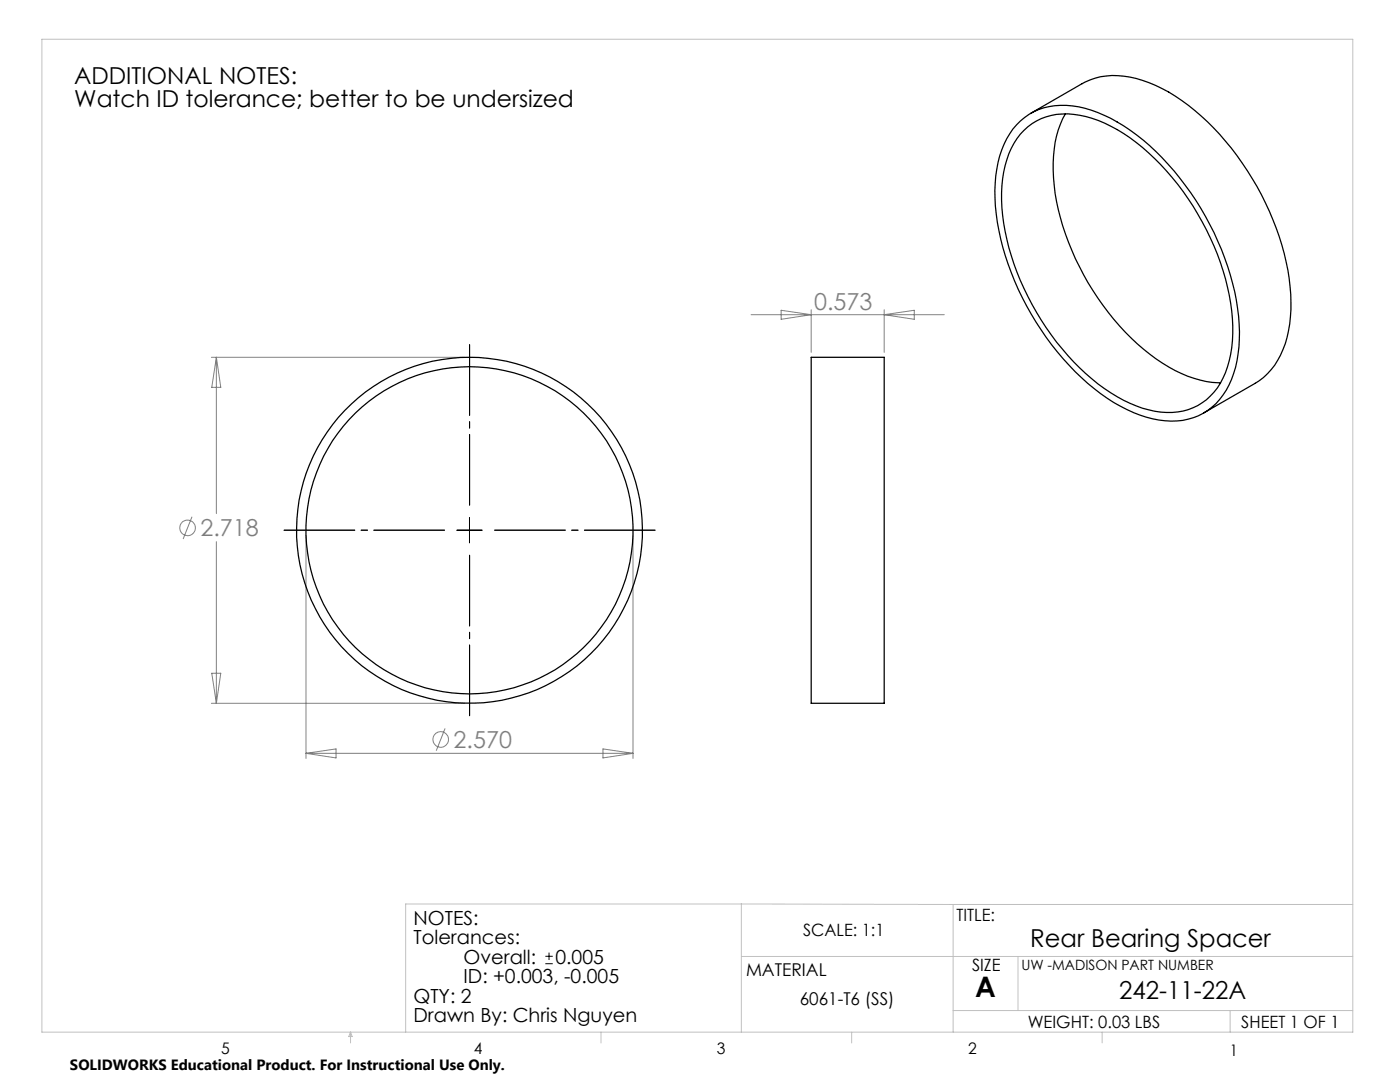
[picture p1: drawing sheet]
<svg xmlns="http://www.w3.org/2000/svg" width="279mm" height="216mm" viewBox="0 0 279 216" stroke-linecap="round" stroke-linejoin="round" font-family="sans-serif">
<g fill="none" stroke="#c0c0c0" stroke-width=".2">
<path d="M8.4 7.8h261.6v198.2h-261.6zM148 180.4v25.6M148 180.4h-67v25.6M148 190.9h122M148 180.4l42.2 .1M190.2 180.5v25.5M190.2 180.5h79.8M203.2 190.9v10.7M70 206v2.1M70 206l.3 .8h-.7zM119.9 206v2.1M170 206v2.1"/>
<path d="M190.2 201.6h79.8M220 206v2.1M245.5 201.6v4.4"/>
</g>
<g fill="none" stroke="#808080" stroke-width=".2">
<path d="M42.2 71.3h50.5M43.2 71.3v31.2M43.2 71.3l.9 6h-1.8zM149.9 62.8h38.6M155.9 61.9l6 .9-6 .9zM161.9 61.8v8.5M176.5 61.8v8.5M176.5 62.8l6-.9v1.8zM38.3 103.1l-1.8 4.5M43.2 108.1v32.2M61.1 106.8v44.5M126.3 106.8v44.5"/>
<path d="M42.3 134.3h1.8l-.9 6zM42.2 140.3h50.5M61.1 150.3h65.2M61.1 150.3l6-.9v1.8zM88.8 145.3l-1.7 4.5M120.3 149.4l6 .9-6 .9z"/>
<circle cx="37.4" cy="105.3" r="1.55"/>
<circle cx="88" cy="147.6" r="1.55"/>
</g>
<path d="M88.7 105.8h-32M93.7 100.8v-32M93.7 110.8v32M98.7 105.8h32" fill="none" stroke="#000" stroke-width=".2" stroke-dasharray="15.2 1.3 1.3 1.3" stroke-dashoffset="1.1"/>
<path d="M91.2 105.8h5M93.7 103.3v5M108.8 192.3h1.5M108.8 190.8h1.5M109.6 190.1v1.5" fill="none" stroke="#000" stroke-width=".2"/>
<g fill="none" stroke="#000" stroke-width=".25">
<path d="M202.9 24.9a12.7 12.7 0 0 1 12.3-3.6 33.3 33.3 0 0 1 16.7 10.2 55.8 55.8 0 0 1 15.3 31.6 25.3 25.3 0 0 1-2.5 14.8 12.4 12.4 0 0 1-13.4 5.9 31 31 0 0 1-15.4-8.4 55.7 55.7 0 0 1-17.3-34.3 24 24 0 0 1 2.9-14.4zM204.4 26a12.5 12.5 0 0 1 12.3-2.8 32.6 32.6 0 0 1 14.9 9.6 53.2 53.2 0 0 1 14.2 29.3 22.7 22.7 0 0 1-2.8 15.3 11.9 11.9 0 0 1-12.6 4.7 30.6 30.6 0 0 1-14.9-8.7 53.3 53.3 0 0 1-15.4-30.4 23.8 23.8 0 0 1 2.3-14.4l1.2-1.8zM205.7 22.6l10.3-5.9a14.6 14.6 0 0 1 12-.6 37.7 37.7 0 0 1 16.6 12.1 55.2 55.2 0 0 1 12.9 29 23.6 23.6 0 0 1-3.1 15.7 13.3 13.3 0 0 1-3.9 3.6l-10.3 5.9M212.6 22.7a21.9 21.9 0 0 0-2.3 12.8 51.1 51.1 0 0 0 10.9 26.8 39.9 39.9 0 0 0 15.8 12.8l1.3 .4a15.9 15.9 0 0 0 5.3 .9M161.9 71.3h14.6v69h-14.6z"/>
<circle cx="93.7" cy="105.8" r="32.6"/>
<circle cx="93.7" cy="105.8" r="34.5"/>
</g>
<text font-size="5.6" x="194.6" y="199">A</text>
<g font-size="4.9">
<text x="205.6" y="188.9">Rear Bearing Spacer</text>
<text x="223.4" y="199.4">242-11-22A</text>
</g>
<g font-size="4.7">
<text x="14.8" y="16.8">ADDITIONAL NOTES:</text>
<text x="14.8" y="21.4">Watch ID tolerance; better to be undersized</text>
</g>
<g font-size="4.7" fill="#808080">
<text x="162.5" y="61.8">0.573</text>
<text x="40" y="107">2.718</text>
<text x="90.5" y="149.2">2.570</text>
</g>
<g font-size="3.9">
<text x="82.5" y="184.5">NOTES:</text>
<text x="82.5" y="188.4">Tolerances:</text>
<text x="92.5" y="192.3">Overall:</text>
<text x="92.5" y="196.2">ID: +0.003, -0.005</text>
<text x="110.9" y="192.3">0.005</text>
<text x="82.5" y="200">QTY: 2</text>
<text x="82.5" y="203.9">Drawn By: Chris Nguyen</text>
</g>
<g font-size="3.5">
<text x="148.9" y="194.7">MATERIAL</text>
<text x="159.6" y="200.6">6061-T6 (SS)</text>
</g>
<g font-size="3.4">
<text x="190.9" y="183.8">TITLE:</text>
<text x="160.3" y="186.8">SCALE: 1:1</text>
<text x="194" y="193.8">SIZE</text>
<text x="205.1" y="205.1">WEIGHT: 0.03 LBS</text>
<text x="247.7" y="205.1">SHEET 1 OF 1</text>
</g>
<g font-size="3.2">
<text x="44.2" y="210.4">5</text>
<text x="94.6" y="210.3">4</text>
<text x="143.1" y="210.4">3</text>
<text x="193.2" y="210.3">2</text>
<text x="245.4" y="210.6">1</text>
</g>
<text font-size="3" x="14" y="213.5">SOLIDWORKS Educational Product. For Instructional Use Only.</text>
<text font-size="2.8" x="203.8" y="193.5">UW -MADISON PART NUMBER</text>
</svg>
